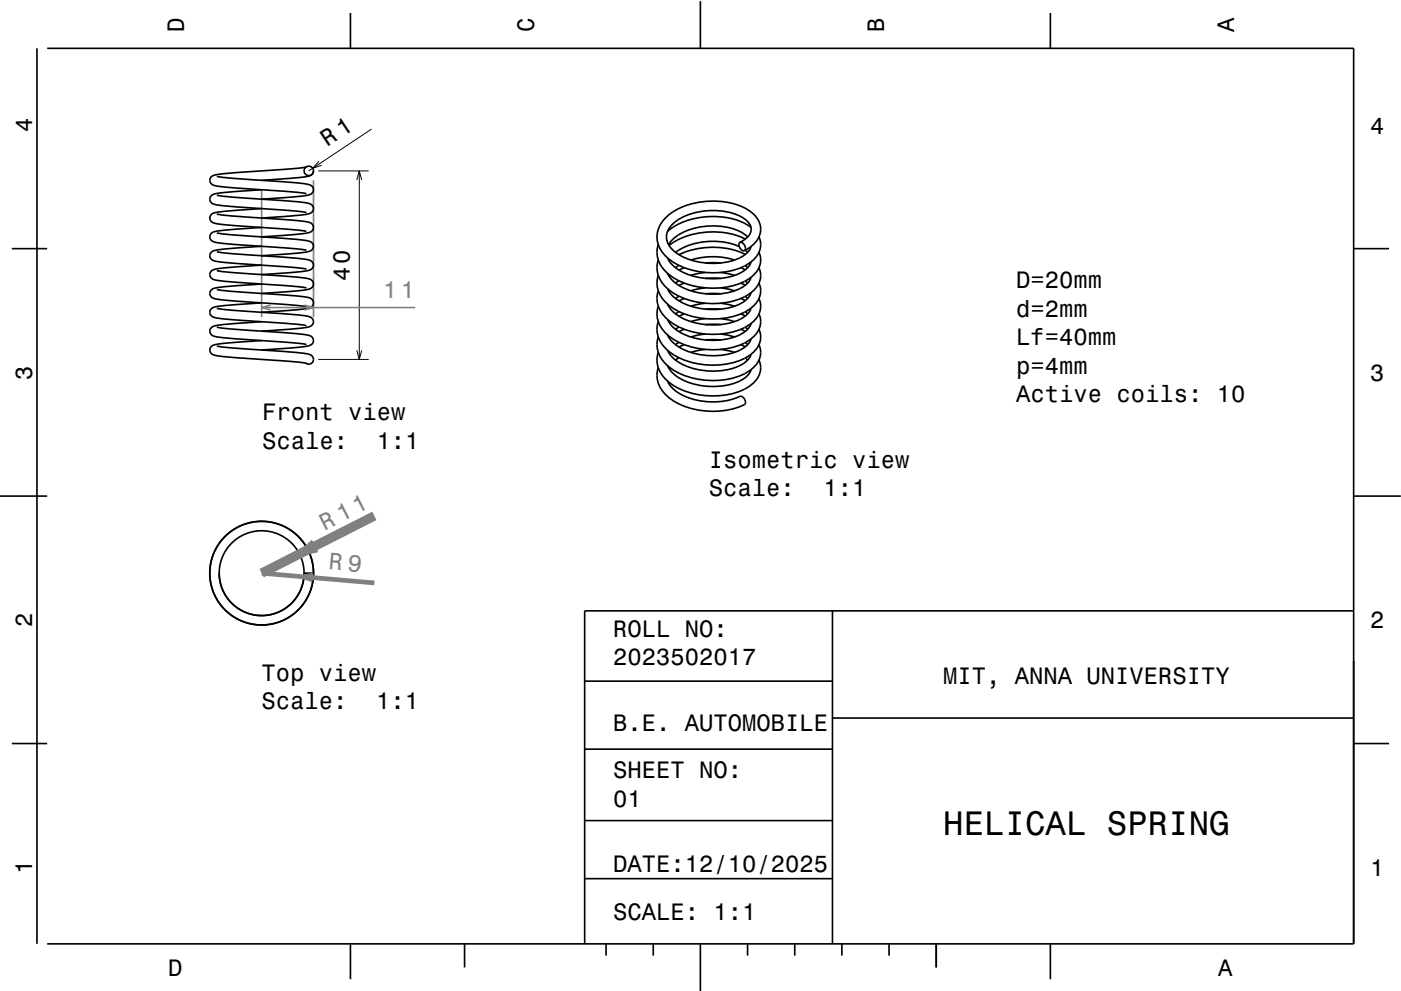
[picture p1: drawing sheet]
<svg xmlns="http://www.w3.org/2000/svg" width="297mm" height="210mm" viewBox="0 0 297 210" stroke-linecap="round" stroke-linejoin="round" font-family="sans-serif">
<g fill="none" stroke="#000" stroke-width=".35">
<path d="M7.8 10.3v190M10 10.3h277v190h-277M74.3 2.8v7.5M148.5 .3v10M222.7 2.8v7.5M46 37.4a120.5 120.5 0 0 0 13.5 1.1 24.5 24.5 0 0 1 6.2 .7 1.09 1.09 0 0 1 .8 1.2 1.09 1.09 0 0 1-1 .9 56.7 56.7 0 0 1-10 1M64.9 35.5a72.3 72.3 0 0 1-9.7 .8 63.7 63.7 0 0 0-9.7 .8 1.11 1.11 0 0 0-1 1.1 1.11 1.11 0 0 0 .9 1.1 54.7 54.7 0 0 0 9.4 .9 71.5 71.5 0 0 1 10.2 .9M66.5 36.3a1.36 1.36 0 0 1-1.6 1.2l-9.4 .8M2.5 52.8h7.5M46 57.4a123 123 0 0 0 13.5 1.1 25.1 25.1 0 0 1 6.2 .7 1.09 1.09 0 0 1 .8 1.2 1.09 1.09 0 0 1-1 .9 56.7 56.7 0 0 1-10 1M46 53.4a123 123 0 0 0 13.5 1.1 25.1 25.1 0 0 1 6.2 .7 1.09 1.09 0 0 1 .8 1.2 1.09 1.09 0 0 1-1 .9 56.7 56.7 0 0 1-10 1M46 49.4a123 123 0 0 0 13.5 1.1 25.1 25.1 0 0 1 6.2 .7 1.09 1.09 0 0 1 .8 1.2 1.09 1.09 0 0 1-1 .9 56.7 56.7 0 0 1-10 1"/>
<path d="M46 45.4a123 123 0 0 0 13.5 1.1 24.6 24.6 0 0 1 6.2 .7 1.09 1.09 0 0 1 .8 1.2 1.09 1.09 0 0 1-1 .9 56.7 56.7 0 0 1-10 1M46 41.4a123.7 123.7 0 0 0 13.5 1.1 24.5 24.5 0 0 1 6.2 .7 1.09 1.09 0 0 1 .8 1.2 1.09 1.09 0 0 1-1 .9 56.7 56.7 0 0 1-10 1M55.5 56.3a67.4 67.4 0 0 0-10 .8 1.11 1.11 0 0 0-1 1.1 1.11 1.11 0 0 0 .9 1.1 55 55 0 0 0 9.4 .9 71.1 71.1 0 0 1 10.2 .9M55.5 52.3a67.4 67.4 0 0 0-10 .8 1.11 1.11 0 0 0-1 1.1 1.11 1.11 0 0 0 .9 1.1 55 55 0 0 0 9.4 .9 71.1 71.1 0 0 1 10.2 .9M55.5 48.3a69.3 69.3 0 0 0-10 .8 1.11 1.11 0 0 0-1 1.1 1.11 1.11 0 0 0 .9 1.1 55 55 0 0 0 9.4 .9 73.3 73.3 0 0 1 10.2 .9M55.5 44.3a67.8 67.8 0 0 0-10 .8 1.11 1.11 0 0 0-1 1.1 1.11 1.11 0 0 0 .9 1.1 55 55 0 0 0 9.4 .9 73.3 73.3 0 0 1 10.2 .9M55.5 40.3a67.4 67.4 0 0 0-10 .8 1.11 1.11 0 0 0-1 1.1 1.11 1.11 0 0 0 .9 1.1 56.2 56.2 0 0 0 9.4 .9 73.3 73.3 0 0 1 10.2 .9M139.6 58.4l-.1 .3a5.5 5.5 0 0 0 2.3 6.1 16 16 0 0 0 17.2 .7 4.4 4.4 0 0 0 1.9-5.4M139.6 55.2l-.1 .2a5.5 5.5 0 0 0 2.3 6.1 16 16 0 0 0 17.2 .8 4.4 4.4 0 0 0 1.9-5.5M139.6 51.9l-.1 .2a5.5 5.5 0 0 0 2.3 6.2 16 16 0 0 0 17.2 .7 4.4 4.4 0 0 0 1.9-5.5M141.5 58a7.8 7.8 0 0 0 5.5 3.9 13 13 0 0 0 11.2-1.5l.5-.5 .5-1.1M141.5 54.7a7.8 7.8 0 0 0 5.5 3.9 13 13 0 0 0 11.2-1.5l.5-.5 .5-1"/>
<path d="M141.8 58.3l-.1 .1M141.8 55l-.1 .2M142.1 58.4l-.3 .2M142.1 55.2l-.3 .1M143.9 59.6l-.7 .5M143.9 56.3l-.7 .5M145.1 56.8l-1.2 .5M146.5 55.2a15.5 15.5 0 0 1 9.3 0M149.5 59.1h3.3M149.5 55.8h3.3M149.5 57.8l-3 .6M152.8 57.8l3 .6"/>
<path d="M156.7 52.3a14.2 14.2 0 0 0-13.5 1.2M156.9 51.4a3.3 3.3 0 0 0 2.3-3.3 5 5 0 0 0-3.5-2.7 14.5 14.5 0 0 0-12.7 1.8 3.6 3.6 0 0 0-.4 5.8 14.1 14.1 0 0 0 14.3 1.7 4.3 4.3 0 0 0 2.3-2.4M156.9 51.4a1.15 1.15 0 0 0 .9 1.8M156.9 51.4a1.15 1.15 0 0 1 .9 1.8M157.1 56.8l.9 .5M158 54a16.8 16.8 0 0 0-14.1 0M158 50.7a16 16 0 0 0-16.2 1.4M158 59.6l.5 .5M158 56.4l.5 .4M158 53.1l.5 .4M158.5 50.3a11.1 11.1 0 0 0-8.5-2.3 10.6 10.6 0 0 0-8.1 3.7l-.2 .2M159.2 48.2a15.6 15.6 0 0 0-17.7 .9"/>
<path d="M160.9 50.3a4.3 4.3 0 0 1-1.9 5.5 15.9 15.9 0 0 1-17.2-.8 5.6 5.6 0 0 1 0-9.5 16.1 16.1 0 0 1 17-.8 4.4 4.4 0 0 1 .2 7.8l-1.2 .7M287 52.8h7.5M46 73.4a123 123 0 0 0 13.5 1.1 24.6 24.6 0 0 1 6.2 .7 1.02 1.02 0 0 1 .7 1.5 1.02 1.02 0 0 1-1.5 .4M46 69.4a123.7 123.7 0 0 0 13.5 1.1 24.5 24.5 0 0 1 6.2 .7 1.09 1.09 0 0 1 .8 1.2 1.09 1.09 0 0 1-1 .9 56.7 56.7 0 0 1-10 1M46 65.4a120.5 120.5 0 0 0 13.5 1.1 24.5 24.5 0 0 1 6.2 .7 1.09 1.09 0 0 1 .8 1.2 1.09 1.09 0 0 1-1 .9 58 58 0 0 1-10 1M46 61.4a123 123 0 0 0 13.5 1.1 24.5 24.5 0 0 1 6.2 .7 1.09 1.09 0 0 1 .8 1.2 1.09 1.09 0 0 1-1 .9 58.3 58.3 0 0 1-10 1M55.5 72.3a67.8 67.8 0 0 0-10 .8 1.11 1.11 0 0 0-1 1.1 1.11 1.11 0 0 0 .9 1.1 55 55 0 0 0 9.4 .9 73.3 73.3 0 0 1 10.2 .9M55.5 68.3a67.4 67.4 0 0 0-10 .8 1.11 1.11 0 0 0-1 1.1 1.11 1.11 0 0 0 .9 1.1 56.2 56.2 0 0 0 9.4 .9 73.3 73.3 0 0 1 10.2 .9M55.5 64.3a67.4 67.4 0 0 0-10 .8 1.11 1.11 0 0 0-1 1.1 1.11 1.11 0 0 0 .9 1.1 54.7 54.7 0 0 0 9.4 .9 71.5 71.5 0 0 1 10.2 .9M55.5 60.3a67.4 67.4 0 0 0-10 .8 1.11 1.11 0 0 0-1 1.1 1.11 1.11 0 0 0 .9 1.1 54.7 54.7 0 0 0 9.4 .9 71.5 71.5 0 0 1 10.2 .9M139.6 78l-.1 .3a5.5 5.5 0 0 0 2.3 6.1 16.3 16.3 0 0 0 16.2 1.4 1.22 1.22 0 0 0-1.1-1.7 14.5 14.5 0 0 1-13.6-1.1 5.3 5.3 0 0 1-1.8-2.1M139.6 74.8l-.1 .2a5.5 5.5 0 0 0 2.3 6.1 16 16 0 0 0 17.2 .8 4.4 4.4 0 0 0 1.9-5.5"/>
<path d="M139.6 71.5l-.1 .2a5.5 5.5 0 0 0 2.3 6.2 16 16 0 0 0 17.2 .7 4.4 4.4 0 0 0 1.9-5.5M139.6 68.2l-.1 .3a5.5 5.5 0 0 0 2.3 6.1 16 16 0 0 0 17.2 .7 4.4 4.4 0 0 0 1.9-5.4M139.6 65l-.1 .2a5.5 5.5 0 0 0 2.3 6.1 16 16 0 0 0 17.2 .8 4.4 4.4 0 0 0 1.9-5.5M139.6 61.7l-.1 .2a5.5 5.5 0 0 0 2.3 6.2 16 16 0 0 0 17.2 .7 4.4 4.4 0 0 0 1.9-5.5M141.5 77.6a7.8 7.8 0 0 0 5.5 3.9 13 13 0 0 0 11.2-1.5l.5-.5 .5-1.1M141.5 74.3a7.8 7.8 0 0 0 5.5 3.9 13 13 0 0 0 11.2-1.5l.5-.5 .5-1M141.5 71.1a7.8 7.8 0 0 0 5.5 3.8 13 13 0 0 0 11.2-1.5l.5-.5 .5-1M141.5 67.8a7.8 7.8 0 0 0 5.5 3.9 13 13 0 0 0 11.2-1.5l.5-.5 .5-1.1M141.5 64.5a7.8 7.8 0 0 0 5.5 3.9 13 13 0 0 0 11.2-1.5l.5-.5 .5-1M141.5 61.3a7.8 7.8 0 0 0 5.5 3.8 13 13 0 0 0 11.2-1.5l.5-.5 .5-1M141.8 77.9l-.1 .1M141.8 74.6l-.1 .2"/>
<path d="M141.8 71.3l-.1 .2M141.8 68.1l-.1 .1M141.8 64.8l-.1 .2M141.8 61.5l-.1 .2M142.1 74.8l-.3 .1M142.1 71.5l-.3 .2M142.1 68.2l-.3 .2M142.1 65l-.3 .1M142.1 61.7l-.3 .2M143.9 75.9l-.7 .5M143.9 72.6l-.7 .5M143.9 69.4l-.7 .5"/>
<path d="M143.9 66.1l-.7 .5M143.9 62.8l-.7 .5M145.1 73.1l-1.2 .5M145.1 69.9l-1.2 .5M145.1 66.6l-1.2 .5M145.1 63.3l-1.2 .5M145.1 60.1l-1.2 .5M149.5 72.1h3.3M149.5 68.9h3.3M149.5 62.3h3.3M149.5 74.1l-3 .7M149.5 70.9l-3 .6"/>
<path d="M149.5 67.6l-3 .6M149.5 64.3l-3 .7M149.5 61.1l-3 .6M152.8 74.1l3 .7M152.8 70.9l3 .6M152.8 67.6l3 .6M152.8 64.3l3 .7M152.8 61.1l3 .6M152.8 65.6h-3.3M157.1 73.1l.9 .5M157.1 69.9l.9 .4M157.1 66.6l.9 .4"/>
<path d="M157.1 63.3l.9 .5M157.1 60.1l.9 .4M158 76l.5 .4M158 72.7l.5 .4M158 69.4l.5 .5M158 66.2l.5 .4M158 62.9l.5 .4M0 105.3h10M287 105.3h10M46.5 121.6a9 9 0 0 0 9 9 9 9 0 0 0 9-9h2M176.5 129.6v70.7M287 129.6h-163v70.7"/>
<path d="M2.5 157.8h7.5M124 144.5h52.5M124 158.9h52.5M176.5 152.3h110.5M287 157.8h7.5M124 174.1h52.5M124 186.4h52.5M74.3 200.3v7.5M98.5 200.3v5M128.5 200.3v2.5M138.5 200.3v2.5M148.5 200.3v10"/>
<path d="M158.5 200.3v2.5M168.5 200.3v2.5M178.5 200.3v2.5M188.5 200.3v2.5M198.5 200.3v5M222.7 200.3v7.5"/>
<circle cx="65.5" cy="36.3" r="1"/>
<circle cx="55.5" cy="121.6" r="9"/>
<circle cx="55.5" cy="121.6" r="11"/>
</g>
<path d="M67.5 36.3h10.7M67.6 34.2l-1.3 1.5 1.9-.6M75.7 38.2l.5-1.9 .5 1.9M76.2 36.3v40M78.8 27.4l-13.3 8.9M67.5 76.3h10.7M75.7 74.3l.5 2 .5-2" fill="none" stroke="#000" stroke-width=".21"/>
<path d="M66.5 38.3v29M55.5 40.3v27M55.5 65.3h32.5M57.4 64.7l-1.9 .6 1.9 .5M64.5 64.7l2 .6-2 .5" fill="none" stroke="#808080" stroke-width=".35"/>
<path d="M66.8 115.3l-1.5 1.3 1.9-.4M79.4 109.5l-23.9 12.1" fill="none" stroke="#808080" stroke-width="2" stroke-linecap="butt"/>
<path d="M55.5 121.6l23.9 2.1M66.4 122l-2 .4 1.9 .7" fill="none" stroke="#808080" stroke-width="1" stroke-linecap="butt"/>
<text font-size="7.2" x="200" y="177.2">HELICAL SPRING</text>
<text font-size="5.1" fill="#808080" x="69.6" y="120.8" transform="rotate(5 69.6 120.8)">R 9</text>
<g font-size="5">
<text x="39" y="6.8" transform="rotate(-90 39 6.8)">D</text>
<text x="113.2" y="6.8" transform="rotate(-90 113.2 6.8)">C</text>
<text x="187.4" y="6.8" transform="rotate(-90 187.4 6.8)">B</text>
<text x="261.6" y="6.8" transform="rotate(-90 261.6 6.8)">A</text>
<text x="6.8" y="28" transform="rotate(-90 6.8 28)">4</text>
<text x="290.5" y="28.3">4</text>
<text x="69.4" y="31.3" transform="rotate(-34 69.4 31.3)">R 1</text>
<text x="74.2" y="59.6" transform="rotate(-90 74.2 59.6)">40</text>
<text x="215.5" y="61.1">D=20mm</text>
<text x="215.5" y="67.2">d=2mm</text>
<text x="215.5" y="73.2">Lf=40mm</text>
<text x="6.8" y="80.5" transform="rotate(-90 6.8 80.5)">3</text>
<text x="215.5" y="79.3">p=4mm</text>
<text x="290.5" y="80.8">3</text>
<text x="55.6" y="89.1">Front view</text>
<text x="215.5" y="85.3">Active coils: 10</text>
<text x="55.6" y="95.2">Scale:</text>
<text x="79.9" y="95.2">1:1</text>
<text x="150.3" y="99.2">Isometric view</text>
<text x="150.3" y="105.3">Scale:</text>
<text x="174.6" y="105.3">1:1</text>
<text x="6.8" y="133" transform="rotate(-90 6.8 133)">2</text>
<text x="130" y="135.1">ROLL NO:</text>
<text x="290.5" y="133.3">2</text>
<text x="130" y="141.2">2023502017</text>
<text x="55.5" y="144.5">Top view</text>
<text x="200" y="145.1">MIT, ANNA UNIVERSITY</text>
<text x="55.5" y="150.5">Scale:</text>
<text x="79.8" y="150.5">1:1</text>
<text x="130" y="155.1">B.E. AUTOMOBILE</text>
<text x="130" y="165.1">SHEET NO:</text>
<text x="130" y="171.2">01</text>
<text x="6.8" y="185.5" transform="rotate(-90 6.8 185.5)">1</text>
<text x="130" y="185.1">DATE:12/10/2025</text>
<text x="290.5" y="185.8">1</text>
<text x="130" y="195.1">SCALE: 1:1</text>
<text x="35.7" y="207.1">D</text>
<text x="258.3" y="207.1">A</text>
</g>
<g font-size="5" fill="#808080">
<text x="81.3" y="63.3">11</text>
<text x="68.8" y="112.6" transform="rotate(-27 68.8 112.6)">R 11</text>
</g>
</svg>
